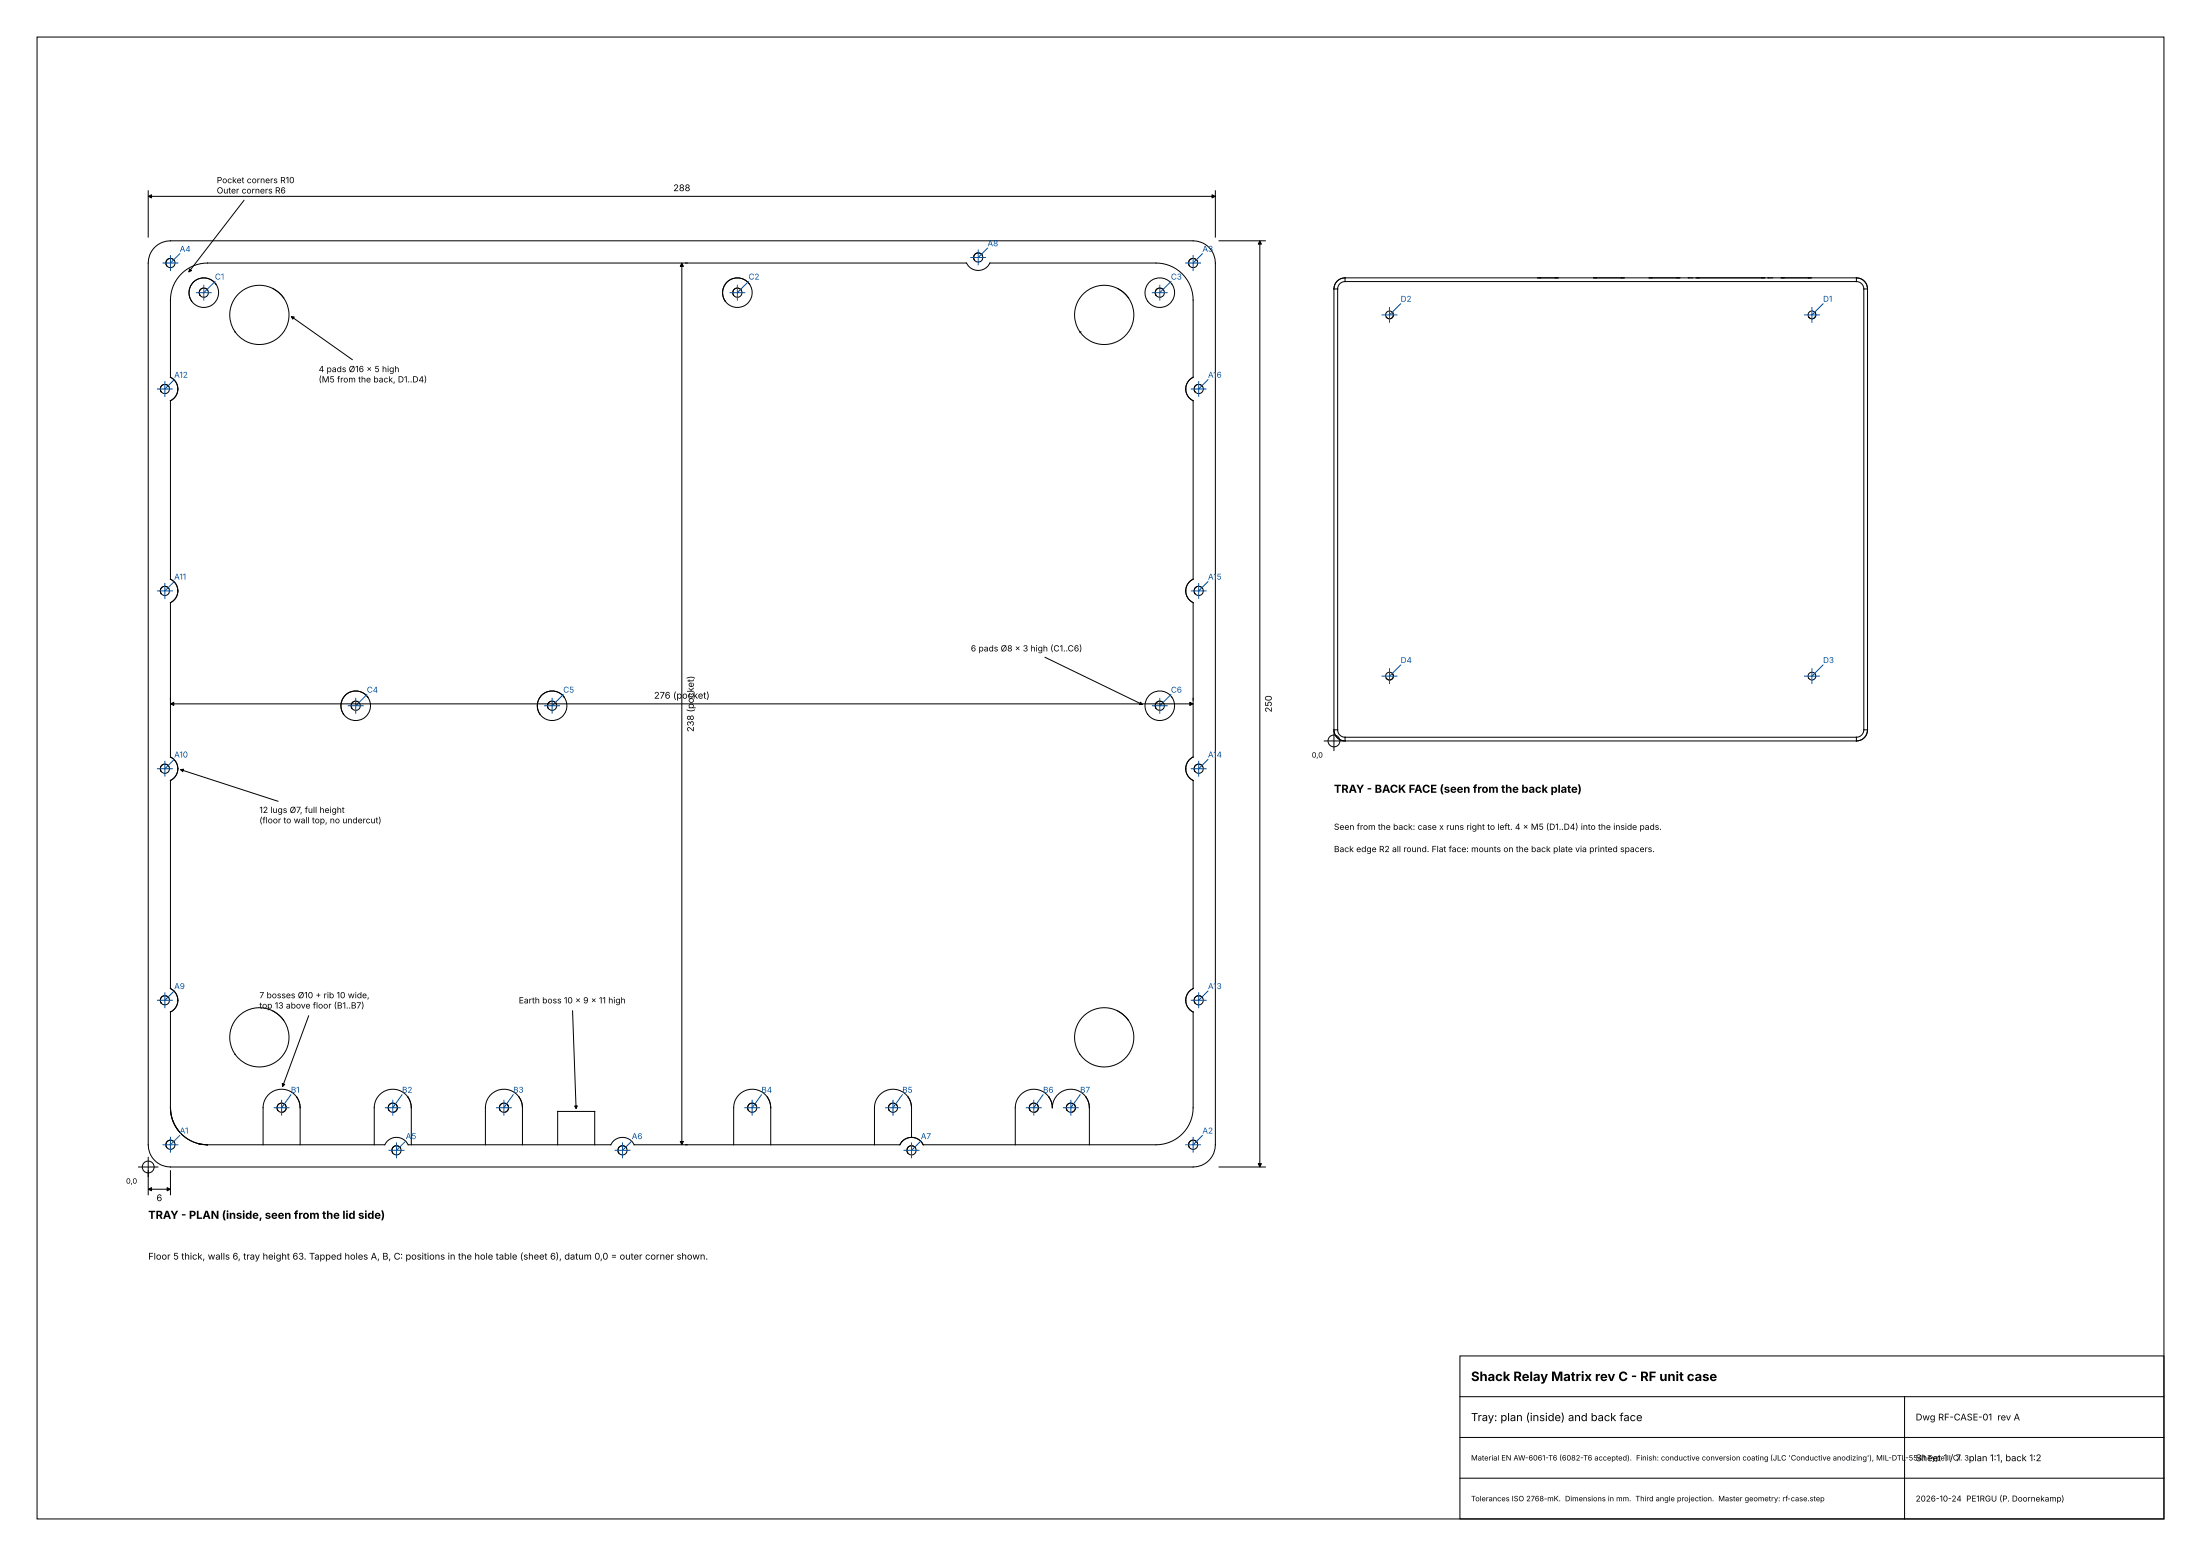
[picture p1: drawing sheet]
<svg xmlns="http://www.w3.org/2000/svg" width="594mm" height="420mm" viewBox="0 0 594 420" stroke-linecap="round" stroke-linejoin="round" font-family="sans-serif">
<g fill="none" stroke="#000" stroke-width=".27">
<path d="M10 10h574v400h-574zM40 51.5v12.5M40.1 53h287.8M65.9 54l-14.9 19.4M328 51.5v12.5M41.8 66.8l.9-.8a6 6 0 0 1 3.3-1h276a6 6 0 0 1 6 6v238a6 6 0 0 1-6 6h-276a6 6 0 0 1-6-6v-238a6 6 0 0 1 1.8-4.2zM73.6 77.9a8 8 0 0 1 2.9 2.5M184 71.1v237.8M301.6 77.9a8 8 0 0 1 2.9 2.5M329 65h12.5M340 65.1v249.8M360 78h1"/>
<path d="M360 78v119M361 78v119M363 75a3 3 0 0 0-3 3M363 76a2 2 0 0 0-2 2M363 75v1M363 75h138M363 76h138M415 75h.7M419.8 75h.7M430.1 75h.7M437.6 75h.7M445.1 75h.7"/>
<path d="M452.6 75h.7M455.6 75h1.3M457.8 75h.7M475.5 75h.7M477.2 75h1.2M480.7 75h.7M488.1 75h.7M501 75a3 3 0 0 1 3 3M501 76a2 2 0 0 1 2 2M501 75v1M503 78h1M503 78v119"/>
<path d="M504 78v119M63.5 89.6h.1M76.5 80.4a8 8 0 0 0-11.1-1.9 8 8 0 0 0-1.9 11.1M76.5 80.4a8 8 0 0 1-1.9 11.1 8 8 0 0 1-11.1-1.9M78.6 85.5l16.5 11.6M291.5 89.6h.1M304.5 80.4a8 8 0 0 0-11.1-1.9 8 8 0 0 0-1.9 11.1M304.5 80.4a8 8 0 0 1-1.9 11.1 8 8 0 0 1-11.1-1.9M282 177.4l26.3 12.8M46.1 190h275.8M357.4 200h5.2M360 197a3 3 0 0 0 3 3"/>
<path d="M360 197h1M360 197.4v5.2M361 197a2 2 0 0 0 2 2M363 199v1M363 200h138M363 199h138M501 199v1M503 197a2 2 0 0 1-2 2M503 197h1M504 197a3 3 0 0 1-3 3M48.7 207.7l26.4 8.6M73.6 272.9a8 8 0 0 1 2.9 2.5"/>
<path d="M76.5 275.4a8 8 0 0 0-11.1-1.9 8 8 0 0 0-1.9 11.1M76.5 275.4a8 8 0 0 1-1.9 11.1 8 8 0 0 1-11.1-1.9M83.3 274.2l-7 19.1M154.5 272.8l1 26.4M301.6 272.9a8 8 0 0 1 2.9 2.5M304.5 275.4a8 8 0 0 0-11.1-1.9 8 8 0 0 0-1.9 11.1M304.5 275.4a8 8 0 0 1-1.9 11.1 8 8 0 0 1-11.1-1.9M46 299v-25.8a3.5 3.5 0 0 0 2-3.2 3.5 3.5 0 0 0-2-3.2v-56.1a3.5 3.5 0 0 0 2-3.2 3.5 3.5 0 0 0-2-3.2v-41.6a3.5 3.5 0 0 0 2-3.2 3.5 3.5 0 0 0-2-3.2v-48.1a3.5 3.5 0 0 0 2-3.2 3.5 3.5 0 0 0-2-3.2v-20.8a10 10 0 0 1 10-10h204.8a3.5 3.5 0 0 0 3.2 2 3.5 3.5 0 0 0 3.2-2h44.8a10 10 0 0 1 10 10v20.8a3.5 3.5 0 0 0-2 3.2 3.5 3.5 0 0 0 2 3.2v48.1a3.5 3.5 0 0 0-2 3.2 3.5 3.5 0 0 0 2 3.2v41.6a3.5 3.5 0 0 0-2 3.2 3.5 3.5 0 0 0 2 3.2v56.1a3.5 3.5 0 0 0-2 3.2 3.5 3.5 0 0 0 2 3.2v25.8a10 10 0 0 1-10 10h-62.8M46 299a10 10 0 0 0 2.4 6.5M46 299a10 10 0 0 0 10 10M46 299a10 10 0 0 0 7.6 9.7M63.5 284.6h.1"/>
<path d="M77 298.3l.2 .9a1.25 1.25 0 0 1-.9 1M107 298.3l.2 .9a1.25 1.25 0 0 1-.9 1M137 298.3l.2 .9a1.25 1.25 0 0 1-.9 1M280 298.3l.2 .9a1.25 1.25 0 0 1-.9 1M290 298.3l.2 .9a1.25 1.25 0 0 1-.9 1M291.5 284.6h.1M37.4 315h5.2M40 312.4v10.1M46 316v6.5M53.6 308.7l2.4 .3M53.6 308.7h.1M53.7 308.7h.1"/>
<path d="M53.7 308.7l.1 .1M53.8 308.8h.4M54.4 308.9h.1M54.5 308.9l.6 .1M55.5 309h.5M55.6 309h.4M56 309h47.8a3.5 3.5 0 0 1 3.2-2 3.5 3.5 0 0 1 3.2 2h54.6a3.5 3.5 0 0 1 3.2-2 3.5 3.5 0 0 1 3.2 2h71.6a3.5 3.5 0 0 1 3.2-2 3.5 3.5 0 0 1 3.2 2M71 309v-10a5 5 0 0 1 5-5 5 5 0 0 1 5 5v10M101 309v-10a5 5 0 0 1 5-5 5 5 0 0 1 5 5v10M131 309v-10a5 5 0 0 1 5-5 5 5 0 0 1 5 5v10M150.5 309v-9h10v9M198 309v-10a5 5 0 0 1 5-5 5 5 0 0 1 5 5v10"/>
<path d="M246 307v-8a5 5 0 0 0-5-5 5 5 0 0 0-5 5v10M246 307a3.5 3.5 0 0 0-3.1 1.9M246 307a3.5 3.5 0 0 1 3.2 2M274 309v-10a5 5 0 0 1 5-5 5 5 0 0 1 5 5 5 5 0 0 1 5-5 5 5 0 0 1 5 5v10M329 315h12.5M40.1 321h5.8M394 366h190v44h-190zM394 377h190M514 377v33M394 399h190M394 388h190"/>
<circle cx="46" cy="71" r="1.25"/>
<circle cx="55" cy="79" r="1.25"/>
<circle cx="55" cy="79" r="4"/>
<circle cx="199" cy="79" r="4"/>
<circle cx="199" cy="79" r="1.25"/>
<circle cx="264" cy="69.5" r="1.25"/>
<circle cx="313" cy="79" r="1.25"/>
<circle cx="313" cy="79" r="4"/>
<circle cx="322" cy="71" r="1.25"/>
<circle cx="375" cy="85" r="1.05"/>
<circle cx="489" cy="85" r="1.05"/>
<circle cx="44.5" cy="105" r="1.25"/>
<circle cx="323.5" cy="105" r="1.25"/>
<circle cx="44.5" cy="159.5" r="1.25"/>
<circle cx="323.5" cy="159.5" r="1.25"/>
<circle cx="96" cy="190.5" r="1.25"/>
<circle cx="96" cy="190.5" r="4"/>
<circle cx="149" cy="190.5" r="1.25"/>
<circle cx="149" cy="190.5" r="4"/>
<circle cx="313" cy="190.5" r="1.25"/>
<circle cx="313" cy="190.5" r="4"/>
<circle cx="360" cy="200" r="1.6"/>
<circle cx="375" cy="182.5" r="1.05"/>
<circle cx="489" cy="182.5" r="1.05"/>
<circle cx="44.5" cy="207.5" r="1.25"/>
<circle cx="323.5" cy="207.5" r="1.25"/>
<circle cx="44.5" cy="270" r="1.25"/>
<circle cx="323.5" cy="270" r="1.25"/>
<circle cx="76" cy="299" r="1.25"/>
<circle cx="106" cy="299" r="1.25"/>
<circle cx="136" cy="299" r="1.25"/>
<circle cx="203" cy="299" r="1.25"/>
<circle cx="241" cy="299" r="1.25"/>
<circle cx="279" cy="299" r="1.25"/>
<circle cx="289" cy="299" r="1.25"/>
<circle cx="40" cy="315" r="1.6"/>
<circle cx="46" cy="309" r="1.25"/>
<circle cx="107" cy="310.5" r="1.25"/>
<circle cx="168" cy="310.5" r="1.25"/>
<circle cx="246" cy="310.5" r="1.25"/>
<circle cx="322" cy="309" r="1.25"/>
</g>
<g fill="none" stroke="#0050a0" stroke-width=".27">
<path d="M44 71h4M46 69v4M48.5 68.5l-2.5 2.5M53 79h4M55 77v4M58 76l-3 3M197 79h4M199 77v4M202 76l-3 3M262 69.5h4M264 67.5v4M266.5 67l-2.5 2.5"/>
<path d="M311 79h4M313 77v4M316 76l-3 3M320 71h4M322 69v4M324.5 68.5l-2.5 2.5M373 85h4M375 83v4M378 82l-3 3M487 85h4M489 83v4M492 82l-3 3"/>
<path d="M42.5 105h4M44.5 103v4M47 102.5l-2.5 2.5M321.5 105h4M323.5 103v4M326 102.5l-2.5 2.5M42.5 159.5h4M44.5 157.5v4M47 157l-2.5 2.5M321.5 159.5h4M323.5 157.5v4M326 157l-2.5 2.5"/>
<path d="M378 179.5l-3 3M492 179.5l-3 3M94 190.5h4M96 188.5v4M99 187.5l-3 3M147 190.5h4M149 188.5v4M152 187.5l-3 3M311 190.5h4M313 188.5v4M316 187.5l-3 3M373 182.5h4"/>
<path d="M375 180.5v4M487 182.5h4M489 180.5v4M42.5 207.5h4M44.5 205.5v4M47 205l-2.5 2.5M321.5 207.5h4M323.5 205.5v4M326 205l-2.5 2.5M42.5 270h4M44.5 268v4M47 267.5l-2.5 2.5"/>
<path d="M321.5 270h4M323.5 268v4M326 267.5l-2.5 2.5M74 299h4M76 297v4M78.5 295.5l-2.5 3.5M104 299h4M106 297v4M108.5 295.5l-2.5 3.5M134 299h4M136 297v4M138.5 295.5l-2.5 3.5"/>
<path d="M201 299h4M203 297v4M205.5 295.5l-2.5 3.5M239 299h4M241 297v4M243.5 295.5l-2.5 3.5M277 299h4M279 297v4M281.5 295.5l-2.5 3.5M287 299h4M289 297v4M291.5 295.5l-2.5 3.5"/>
<path d="M44 309h4M46 307v4M48.5 306.5l-2.5 2.5M105 310.5h4M107 308.5v4M109.5 308l-2.5 2.5M166 310.5h4M168 308.5v4M170.5 308l-2.5 2.5M244 310.5h4M246 308.5v4M248.5 308l-2.5 2.5"/>
<path d="M320 309h4M322 307v4M324.5 306.5l-2.5 2.5"/>
</g>
<g fill="#000" stroke="#000" stroke-width=".27">
<path d="M40.1 53l.8-.4v.8zM327.1 52.6l.8 .4-.8 .4zM51.1 72.6l.6 .4-.7 .4zM184 71.1l.4 .8h-.8zM340 65.1l.4 .8h-.8zM78.6 85.5l.8 .1-.4 .5zM46.1 190l.8-.4v.8zM307.8 189.5l.5 .7h-.8zM321.1 189.6l.8 .4-.8 .4zM48.7 207.7l.8-.1-.2 .7zM76.2 292.5l.6 .2-.5 .6zM155.1 298.5h.7l-.3 .7z"/>
<path d="M183.6 308.1h.8l-.4 .8zM339.6 314.1h.8l-.4 .8zM40.1 321l.8-.4v.8zM45.1 320.6l.8 .4-.8 .4z"/>
</g>
<text font-size="3.5" x="397" y="372.8">Shack Relay Matrix rev C - RF unit case</text>
<g font-size="3">
<text x="360" y="214">TRAY - BACK FACE (seen from the back plate)</text>
<text x="40" y="329">TRAY - PLAN (inside, seen from the lid side)</text>
<text x="397" y="383.6">Tray: plan (inside) and back face</text>
</g>
<g font-size="2.5">
<text x="181.7" y="51.6">288</text>
<text x="176.5" y="188.6">276 (pocket)</text>
<text x="187.2" y="197.6" transform="rotate(-90 187.2 197.6)">238 (pocket)</text>
<text x="343.2" y="192.3" transform="rotate(-90 343.2 192.3)">250</text>
<text x="42.2" y="324.2">6</text>
<text x="40" y="340">Floor 5 thick, walls 6, tray height 63. Tapped holes A, B, C: positions in the hole table (sheet 6), datum 0,0 = outer corner shown.</text>
<text x="517" y="383.4">Dwg RF-CASE-01 rev A</text>
<text x="517" y="394.4">Sheet 1 / 7</text>
<text x="531.3" y="394.4">plan 1:1, back 1:2</text>
</g>
<g font-size="2.3">
<text x="58.5" y="49.4">Pocket corners R10</text>
<text x="58.5" y="52.2">Outer corners R6</text>
<text x="86" y="100.4">4 pads Ø16 × 5 high</text>
<text x="86" y="103.2">(M5 from the back, D1..D4)</text>
<text x="262" y="175.8">6 pads Ø8 × 3 high (C1..C6)</text>
<text x="70" y="219.4">12 lugs Ø7, full height</text>
<text x="70" y="222.2">(floor to wall top, no undercut)</text>
<text x="360" y="224">Seen from the back: case x runs right to left. 4 × M5 (D1..D4) into the inside pads.</text>
<text x="360" y="230">Back edge R2 all round. Flat face: mounts on the back plate via printed spacers.</text>
<text x="70" y="269.4">7 bosses Ø10 + rib 10 wide,</text>
<text x="70" y="272.2">top 13 above floor (B1..B7)</text>
<text x="140" y="270.8">Earth boss 10 × 9 × 11 high</text>
</g>
<g font-size="2.2" fill="#0050a0">
<text x="48.5" y="68">A4</text>
<text x="266.5" y="66.5">A8</text>
<text x="324.5" y="68">A3</text>
<text x="58" y="75.5">C1</text>
<text x="202" y="75.5">C2</text>
<text x="316" y="75.5">C3</text>
<text x="378" y="81.5">D2</text>
<text x="492" y="81.5">D1</text>
<text x="47" y="102">A12</text>
<text x="326" y="102">A16</text>
<text x="47" y="156.5">A11</text>
<text x="326" y="156.5">A15</text>
<text x="378" y="179">D4</text>
<text x="492" y="179">D3</text>
<text x="99" y="187">C4</text>
<text x="152" y="187">C5</text>
<text x="316" y="187">C6</text>
<text x="47" y="204.5">A10</text>
<text x="326" y="204.5">A14</text>
<text x="47" y="267">A9</text>
<text x="326" y="267">A13</text>
<text x="78.5" y="295">B1</text>
<text x="108.5" y="295">B2</text>
<text x="138.5" y="295">B3</text>
<text x="205.5" y="295">B4</text>
<text x="243.5" y="295">B5</text>
<text x="281.5" y="295">B6</text>
<text x="291.5" y="295">B7</text>
<text x="48.5" y="306">A1</text>
<text x="324.5" y="306">A2</text>
<text x="109.5" y="307.5">A5</text>
<text x="170.5" y="307.5">A6</text>
<text x="248.5" y="307.5">A7</text>
</g>
<text font-size="2.2" x="517" y="405.3">2026-10-24 PE1RGU (P. Doornekamp)</text>
<g font-size="2">
<text x="354" y="204.5">0,0</text>
<text x="34" y="319.5">0,0</text>
<text x="397" y="394.2">Material EN AW-6061-T6 (6082-T6 accepted). Finish: conductive conversion coating (JLC 'Conductive anodizing'), MIL-DTL-5541 Type II Cl. 3.</text>
<text x="397" y="405.2">Tolerances ISO 2768-mK. Dimensions in mm. Third angle projection. Master geometry: rf-case.step</text>
</g>
</svg>
